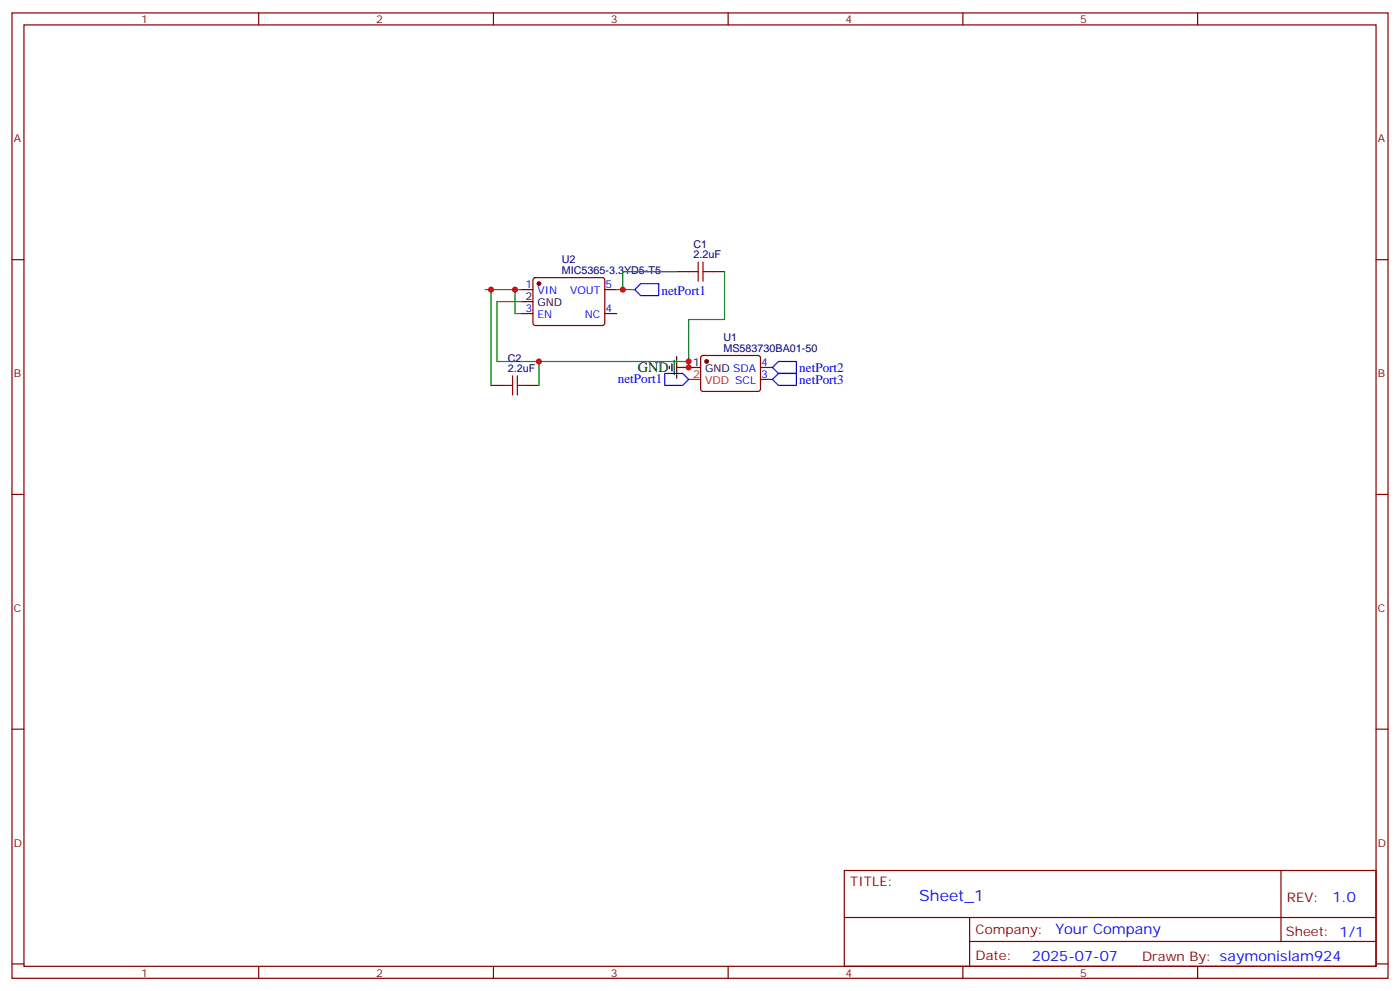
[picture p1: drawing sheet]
<svg xmlns="http://www.w3.org/2000/svg" width="412mm" height="292mm" viewBox="0 0 412 292" stroke-linecap="round" stroke-linejoin="round" font-family="sans-serif">
<g fill="none" stroke="#870000" stroke-width=".35">
<path d="M3.5 3.8h405.4v284.3h-405.4zM7.1 7.3h398.2v277.3h-398.2zM76.2 3.8v3.5M145.3 3.8v3.5M214.5 3.8v3.5M283.6 3.8v3.5M352.8 3.8v3.5M3.5 76.5h3.6M405.3 76.5h3.6M153.5 85.3h3.5M153.5 92.4h3.5M157.2 82l.5-.2h20l.5 .7-.1 13-.7 .4-20-.1-.4-.6v-12.7z"/>
<path d="M178.2 85.3h3.5M178.2 92.4h3.5M199.3 80h3.5M209.9 80h3.5M144.6 113.5h3.6M155.2 113.5h3.5M206.6 104.9l.5-.2 16.5 .1 .4 .6-.1 9.5-.6 .4-16.5-.1-.4-.6v-9.2zM224 111.8h3.5M224 108.2h3.5M3.5 145.6h3.6M405.3 145.6h3.6M3.5 214.8h3.6"/>
<path d="M405.3 214.8h3.6M248.7 256.4h156.6v28.2h-156.6zM377.3 256.4v20.9M248.7 270.2h156.5M285.6 277.3h119.6M285.6 270.2v14.2M3.5 283.9h3.6M76.2 284.6v3.5M145.3 284.6v3.5M214.5 284.6v3.5M283.6 284.6v3.5M352.8 284.6v3.5"/>
<path d="M405.3 283.9h3.6"/>
</g>
<g fill="#870000" stroke="#870000" stroke-width=".35">
<circle cx="208.1" cy="106.5" r=".53"/>
<circle cx="158.7" cy="83.5" r=".53"/>
</g>
<path d="M153.5 88.8h3.5M197.2 107.9v.7M197.9 107.2v2.1M198.6 106.1v4.2M199.3 108.2h7.1M199.3 105.1v6.3" fill="none" stroke="#000" stroke-width=".35"/>
<path d="M202.8 111.8h3.6" fill="none" stroke="#f00" stroke-width=".35"/>
<path d="M188.7 83.5h5.3v3.6h-5.3l-1.7-1.8zM195.8 110h5.3l1.7 1.8-1.7 1.7h-5.3zM227.5 108.2l1.8-1.7h5.3v3.5h-5.3zM227.5 111.8l1.8-1.8h5.3v3.5h-5.3z" fill="none" stroke="#00f" stroke-width=".35"/>
<path d="M142.9 85.3h1.7M151.7 85.3h-7.1v28.2M153.5 88.8h-7.1v17.7h56.4M153.5 85.3h-1.8v7.1h1.8M181.7 85.3h5.3M199.3 80h-15.9v5.3M213.4 80v14.1h-10.6v14.1M158.7 106.5v7" fill="none" stroke="#008700" stroke-width=".35"/>
<path d="M205.7 77.2v5.6M207.1 77.2v5.6M202.8 80h2.9M207.1 80h2.8M148.2 113.5h2.8M151 110.7v5.6M152.4 113.5h2.8M152.4 110.7v5.6" fill="none" stroke="#a10000" stroke-width=".35"/>
<g fill="#c00">
<circle cx="183.4" cy="85.3" r=".88"/>
<circle cx="202.8" cy="108.2" r=".88"/>
<circle cx="202.8" cy="106.5" r=".88"/>
<circle cx="151.7" cy="85.3" r=".88"/>
<circle cx="158.8" cy="106.5" r=".88"/>
<circle cx="144.6" cy="85.3" r=".88"/>
</g>
<text font-size="4.6" fill="#00f" x="270.8" y="265.4">Sheet_1</text>
<text font-size="4.2" x="187.9" y="109.7">GND</text>
<g font-size="4.2" fill="#00f">
<text x="392.5" y="265.7">1.0</text>
<text x="310.9" y="275.2">Your Company</text>
<text x="304" y="283">2025-07-07</text>
</g>
<g font-size="3.9" fill="#00f">
<text x="194.9" y="86.8">netPort1</text>
<text x="182" y="112.9">netPort1</text>
<text x="235.4" y="109.7">netPort2</text>
<text x="235.4" y="113.2">netPort3</text>
</g>
<g font-size="3.9" fill="#800">
<text x="250.5" y="261">TITLE:</text>
<text x="379.1" y="265.7">REV:</text>
<text x="287.4" y="275.2">Company:</text>
<text x="378.7" y="275.8">Sheet: 1/1</text>
<text x="287.4" y="282.9">Date:</text>
<text x="336.4" y="282.9">Drawn By: saymonislam924</text>
</g>
<g font-size="3.2" fill="#800">
<text x="41.6" y="6.8">1</text>
<text x="110.8" y="6.8">2</text>
<text x="179.9" y="6.8">3</text>
<text x="249.1" y="6.8">4</text>
<text x="318.2" y="6.8">5</text>
<text x="4.1" y="41.9">A</text>
<text x="405.9" y="41.9">A</text>
<text x="4.1" y="111.1">B</text>
<text x="405.9" y="111.1">B</text>
<text x="4.1" y="180.2">C</text>
<text x="405.9" y="180.2">C</text>
<text x="4.1" y="249.3">D</text>
<text x="405.9" y="249.3">D</text>
<text x="41.6" y="287.6">1</text>
<text x="110.8" y="287.6">2</text>
<text x="179.9" y="287.6">3</text>
<text x="249.1" y="287.6">4</text>
<text x="318.2" y="287.6">5</text>
</g>
<g font-size="3.2" fill="#000080">
<text x="165.5" y="77.5">U2</text>
<text x="204.3" y="76.1">2.2uF</text>
<text x="204.3" y="73">C1</text>
<text x="165.5" y="80.6">MIC5365-3.3YD5-T5</text>
<text x="213.1" y="100.5">U1</text>
<text x="149.6" y="106.5">C2</text>
<text x="213.1" y="103.6">MS583730BA01-50</text>
<text x="149.6" y="109.6">2.2uF</text>
</g>
<g font-size="3.2">
<text x="154.8" y="88.5">2</text>
<text x="158.3" y="90.2">GND</text>
<text x="204.2" y="107.9">1</text>
<text x="207.7" y="109.6">GND SDA</text>
</g>
<g font-size="3.2" fill="#00f">
<text x="154.8" y="84.9">1</text>
<text x="158.3" y="86.7">VIN</text>
<text x="167.9" y="86.7">VOUT</text>
<text x="178.3" y="84.9">5</text>
<text x="154.8" y="92">3</text>
<text x="158.3" y="93.8">EN</text>
<text x="172.3" y="93.8">NC</text>
<text x="178.3" y="92">4</text>
<text x="224.2" y="107.9">4</text>
<text x="224.2" y="111.4">3</text>
</g>
<g font-size="3.2" fill="#f00">
<text x="204.2" y="111.4">2</text>
<text x="207.7" y="113.2">VDD SCL</text>
</g>
</svg>
